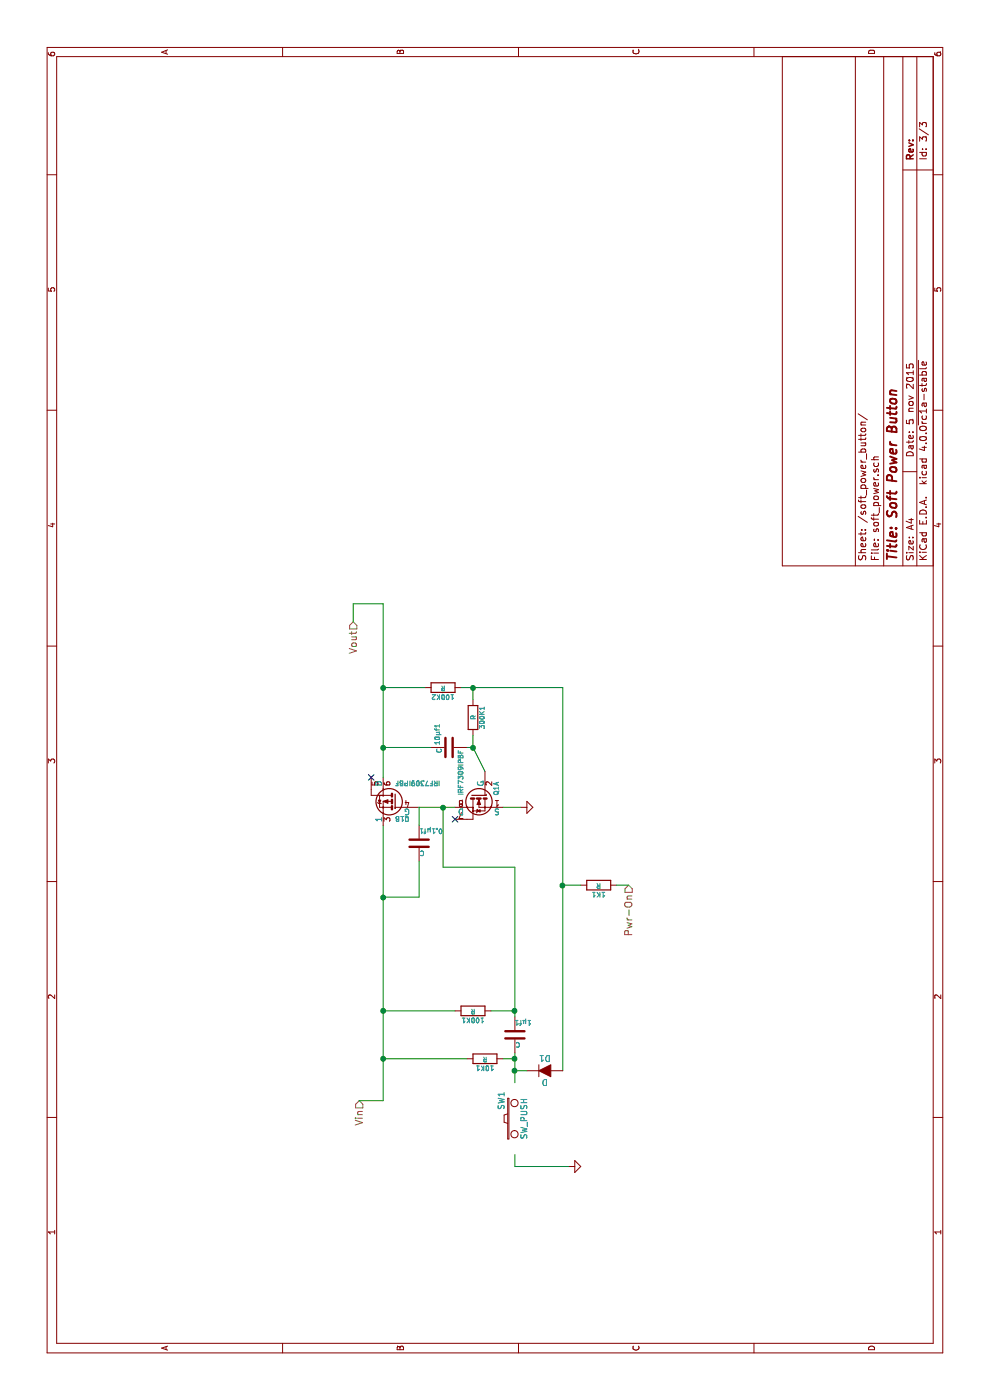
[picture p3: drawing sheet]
EESchema Schematic File Version 2
LIBS:power
LIBS:device
LIBS:transistors
LIBS:conn
LIBS:linear
LIBS:regul
LIBS:74xx
LIBS:cmos4000
LIBS:adc-dac
LIBS:memory
LIBS:xilinx
LIBS:microcontrollers
LIBS:dsp
LIBS:microchip
LIBS:analog_switches
LIBS:motorola
LIBS:texas
LIBS:intel
LIBS:audio
LIBS:interface
LIBS:digital-audio
LIBS:philips
LIBS:display
LIBS:cypress
LIBS:siliconi
LIBS:opto
LIBS:atmel
LIBS:contrib
LIBS:valves
LIBS:raspberry_pins
LIBS:switches
LIBS:piggrl_zero_baseboard-cache
EELAYER 25 0
EELAYER END
$Descr A4 11693 8268
encoding utf-8
Sheet 3 3
Title "Soft Power Button"
Date "5 nov 2015"
Rev ""
Comp ""
Comment1 ""
Comment2 ""
Comment3 ""
Comment4 ""
$EndDescr
$Comp
L R 10K1
U 1 1
P 2850 4050
F 0 "10K1" V 2930 4050 40  0000 C CNN
F 1 "R" V 2857 4051 40  0000 C CNN
F 2 "Resistors_SMD:R_0805_HandSoldering" V 2780 4050 30  0001 C CNN
F 3 "~" H 2850 4050 30  0000 C CNN
F 4 "Panasonic" H 2850 4050 60  0001 C CNN "ManufacturerName"
F 5 "ERJ-6ENF1002V" H 2850 4050 60  0001 C CNN "ManufacturerPartNumber"
	1    2850 4050
	-1   0    0    1   
$EndComp
$Comp
L R 100K1
U 1 1
P 3250 3950
F 0 "100K1" V 3330 3950 40  0000 C CNN
F 1 "R" V 3257 3951 40  0000 C CNN
F 2 "Resistors_SMD:R_0805_HandSoldering" V 3180 3950 30  0001 C CNN
F 3 "~" H 3250 3950 30  0000 C CNN
F 4 "Panasonic" H 3250 3950 60  0001 C CNN "ManufacturerName"
F 5 "ERJ-6ENF1003V" H 3250 3950 60  0001 C CNN "ManufacturerPartNumber"
	1    3250 3950
	-1   0    0    1   
$EndComp
$Comp
L SW_PUSH SW1
U 1 1
P 2350 4300
F 0 "SW1" H 2500 4410 50  0000 C CNN
F 1 "SW_PUSH" H 2350 4220 50  0000 C CNN
F 2 "switches:btn_1571262-1" H 2350 4300 60  0001 C CNN
F 3 "~" H 2350 4300 60  0000 C CNN
F 4 "TE Connectivity / Alcoswitch" H 2350 4300 60  0001 C CNN "ManufacturerName"
F 5 "1571262-1" H 2350 4300 60  0001 C CNN "ManufacturerPartNumber"
	1    2350 4300
	1    0    0    -1  
$EndComp
$Comp
L R 100K2
U 1 1
P 5950 3700
F 0 "100K2" V 6030 3700 40  0000 C CNN
F 1 "R" V 5957 3701 40  0000 C CNN
F 2 "Resistors_SMD:R_0805_HandSoldering" V 5880 3700 30  0001 C CNN
F 3 "~" H 5950 3700 30  0000 C CNN
F 4 "Panasonic" H 5950 3700 60  0001 C CNN "ManufacturerName"
F 5 "ERJ-6ENF1003V" H 5950 3700 60  0001 C CNN "ManufacturerPartNumber"
	1    5950 3700
	-1   0    0    1   
$EndComp
$Comp
L R 1K1
U 1 1
P 4300 5000
F 0 "1K1" V 4380 5000 40  0000 C CNN
F 1 "R" V 4307 5001 40  0000 C CNN
F 2 "Resistors_SMD:R_0805_HandSoldering" V 4230 5000 30  0001 C CNN
F 3 "~" H 4300 5000 30  0000 C CNN
F 4 "Panasonic" H 4300 5000 60  0001 C CNN "ManufacturerName"
F 5 "ERJ-6ENF1101V" H 4300 5000 60  0001 C CNN "ManufacturerPartNumber"
	1    4300 5000
	-1   0    0    1   
$EndComp
$Comp
L R 300K1
U 1 1
P 5700 3950
F 0 "300K1" V 5780 3950 40  0000 C CNN
F 1 "R" V 5707 3951 40  0000 C CNN
F 2 "Resistors_SMD:R_0805_HandSoldering" V 5630 3950 30  0001 C CNN
F 3 "~" H 5700 3950 30  0000 C CNN
F 4 "Panasonic" H 5700 3950 60  0001 C CNN "ManufacturerName"
F 5 "ERJ-6ENF3003V" H 5700 3950 60  0001 C CNN "ManufacturerPartNumber"
	1    5700 3950
	0    1    1    0   
$EndComp
$Comp
L C 10µf1
U 1 1
P 5450 3750
F 0 "10µf1" H 5250 3650 40  0000 L CNN
F 1 "C" H 5456 3665 40  0000 L CNN
F 2 "Capacitors_SMD:C_0805_HandSoldering" H 5488 3600 30  0001 C CNN
F 3 "~" H 5450 3750 60  0000 C CNN
F 4 "Vishay / Vitramon" H 5450 3750 60  0001 C CNN "ManufacturerName"
F 5 "VJ0805G106KXQTW1BC" H 5450 3750 60  0001 C CNN "ManufacturerPartNumber"
	1    5450 3750
	-1   0    0    1   
$EndComp
$Comp
L C 1µf1
U 1 1
P 3050 4300
F 0 "1µf1" H 3050 4400 40  0000 L CNN
F 1 "C" H 3056 4215 40  0000 L CNN
F 2 "Capacitors_SMD:C_0805_HandSoldering" H 3088 4150 30  0001 C CNN
F 3 "~" H 3050 4300 60  0000 C CNN
F 4 "Vishay / Vitramon" H 3050 4300 60  0001 C CNN "ManufacturerName"
F 5 "VJ0805Y105KXQTW1BC" H 3050 4300 60  0001 C CNN "ManufacturerPartNumber"
	1    3050 4300
	0    1    1    0   
$EndComp
Wire Wire Line
	2500 3200 4800 3200
Wire Wire Line
	2850 3900 2850 3200
Connection ~ 2850 3200
Wire Wire Line
	3250 3800 3250 3200
Connection ~ 3250 3200
$Comp
L C 0.1µf1
U 1 1
P 4650 3500
F 0 "0.1µf1" H 4650 3600 40  0000 L CNN
F 1 "C" H 4656 3415 40  0000 L CNN
F 2 "Capacitors_SMD:C_0805_HandSoldering" H 4688 3350 30  0001 C CNN
F 3 "~" H 4650 3500 60  0000 C CNN
F 4 "Wurth Electronics" H 4650 3500 60  0001 C CNN "ManufacturerName"
F 5 "885012207098" H 4650 3500 60  0001 C CNN "ManufacturerPartNumber"
	1    4650 3500
	0    1    1    0   
$EndComp
Wire Wire Line
	5450 3600 5450 3200
Connection ~ 5450 3200
Wire Wire Line
	5950 3200 5950 3550
Connection ~ 5950 3200
Wire Wire Line
	5950 4700 2750 4700
Wire Wire Line
	5950 3850 5950 4700
$Comp
L GND #PWR032
U 1 1
P 1950 4750
F 0 "#PWR032" H 1950 4750 30  0001 C CNN
F 1 "GND" H 1950 4680 30  0001 C CNN
F 2 "" H 1950 4750 60  0000 C CNN
F 3 "" H 1950 4750 60  0000 C CNN
	1    1950 4750
	1    0    0    -1  
$EndComp
Wire Wire Line
	1950 4750 1950 4300
Wire Wire Line
	1950 4300 2050 4300
$Comp
L GND #PWR033
U 1 1
P 4950 4350
F 0 "#PWR033" H 4950 4350 30  0001 C CNN
F 1 "GND" H 4950 4280 30  0001 C CNN
F 2 "" H 4950 4350 60  0000 C CNN
F 3 "" H 4950 4350 60  0000 C CNN
	1    4950 4350
	1    0    0    -1  
$EndComp
Wire Wire Line
	4950 4200 4950 4350
Wire Wire Line
	4300 4850 4300 4700
Connection ~ 4300 4700
$Comp
L IRF7309IPBF Q1
U 2 1
P 5000 3300
F 0 "Q1" H 5000 3152 40  0000 R CNN
F 1 "IRF7309IPBF" H 5000 3449 40  0000 R CNN
F 2 "SMD_Packages:SOIC-8-N" H 4821 3401 29  0001 C CNN
F 3 "" H 5000 3300 60  0000 C CNN
F 4 "International Rectifier" H 5000 3300 60  0001 C CNN "ManufacturerName"
F 5 "IRF7309PBF" H 5000 3300 60  0001 C CNN "ManufacturerPartNumber"
	2    5000 3300
	0    1    -1   0   
$EndComp
$Comp
L IRF7309IPBF Q1
U 1 1
P 5050 4000
F 0 "Q1" H 5050 3852 40  0000 R CNN
F 1 "IRF7309IPBF" H 5050 4149 40  0000 R CNN
F 2 "SMD_Packages:SOIC-8-N" H 4871 4101 29  0001 C CNN
F 3 "" H 5050 4000 60  0000 C CNN
F 4 "International Rectifier" H 5050 4000 60  0001 C CNN "ManufacturerName"
F 5 "IRF7309PBF" H 5050 4000 60  0001 C CNN "ManufacturerPartNumber"
	1    5050 4000
	-1   0    0    -1  
$EndComp
Wire Wire Line
	4800 3500 4950 3500
Wire Wire Line
	5250 4050 5450 3950
Wire Wire Line
	5450 3950 5550 3950
Wire Wire Line
	4950 3500 4950 3800
$Comp
L D D1
U 1 1
P 2750 4550
F 0 "D1" H 2750 4650 50  0000 C CNN
F 1 "D" H 2750 4450 50  0000 C CNN
F 2 "Diodes_SMD:SOD-123" H 2750 4550 60  0001 C CNN
F 3 "" H 2750 4550 60  0000 C CNN
F 4 "Micro Commercial Components" H 2750 4550 60  0001 C CNN "ManufacturerName"
F 5 "1N4148W-TP" H 2750 4550 60  0001 C CNN "ManufacturerPartNumber"
	1    2750 4550
	0    1    1    0   
$EndComp
Wire Wire Line
	2650 4300 2900 4300
Connection ~ 2750 4300
Wire Wire Line
	2750 4300 2750 4400
Connection ~ 2850 4300
Wire Wire Line
	2850 4300 2850 4200
Wire Wire Line
	4200 3500 4500 3500
Wire Wire Line
	5450 3950 5450 3900
Connection ~ 5950 3950
Wire Wire Line
	5950 3950 5850 3950
Connection ~ 5450 3950
Wire Wire Line
	4300 5250 4300 5150
Connection ~ 4950 3700
Wire Wire Line
	4950 3700 4450 3700
Wire Wire Line
	4450 3700 4450 4300
Wire Wire Line
	4450 4300 3200 4300
Connection ~ 3250 4300
Wire Wire Line
	3250 4300 3250 4100
Text HLabel 2500 3000 0    60   Input ~ 0
Vin
Text HLabel 6500 2950 0    60   Input ~ 0
Vout
Text HLabel 4300 5250 0    60   Input ~ 0
Pwr-On
Wire Wire Line
	6650 3200 6650 2950
Wire Wire Line
	6650 2950 6500 2950
Wire Wire Line
	5200 3200 6650 3200
Wire Wire Line
	2500 3200 2500 3000
NoConn ~ 5200 3100
NoConn ~ 4850 3800
Wire Wire Line
	4200 3500 4200 3200
Connection ~ 4200 3200
$EndSCHEMATC
